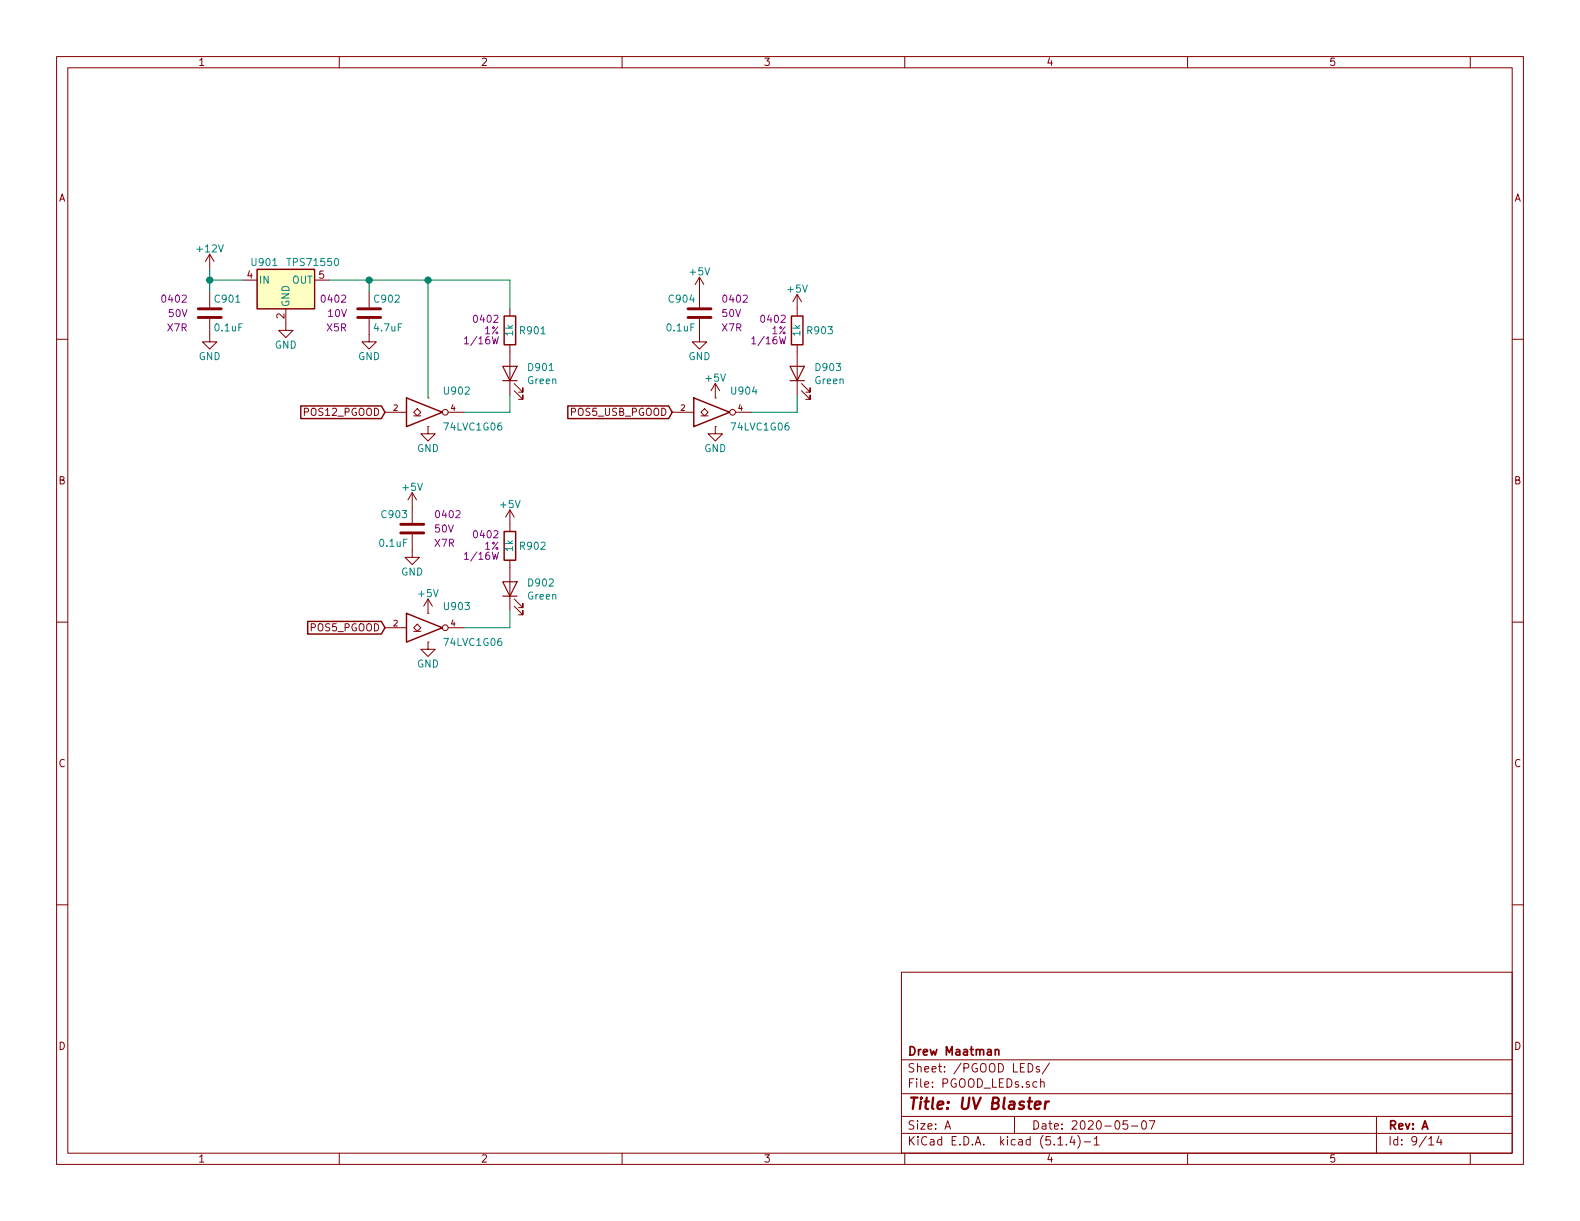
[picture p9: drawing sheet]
EESchema Schematic File Version 4
LIBS:UV_Blaster-cache
EELAYER 30 0
EELAYER END
$Descr A 11000 8500
encoding utf-8
Sheet 9 14
Title "UV Blaster"
Date "2020-05-07"
Rev "A"
Comp "Drew Maatman"
Comment1 ""
Comment2 ""
Comment3 ""
Comment4 ""
$EndDescr
$Comp
L Custom_Library:C_Custom C?
U 1 1
P 1460 2180
AR Path="/5BAAE1F3/5CB89777" Ref="C?"  Part="1" 
AR Path="/5BAAE1CB/5CB89777" Ref="C?"  Part="1" 
AR Path="/5BE48F98/5CB89777" Ref="C?"  Part="1" 
AR Path="/5CAD2D97/5CB89777" Ref="C?"  Part="1" 
AR Path="/5CB7A8BC/5CB89777" Ref="C?"  Part="1" 
AR Path="/5CB7A8C3/5CB89777" Ref="C?"  Part="1" 
AR Path="/5E93CC4E/5CB89777" Ref="C?"  Part="1" 
AR Path="/5E9E1DF7/5CB89777" Ref="C901"  Part="1" 
F 0 "C901" H 1485 2280 50  0000 L CNN
F 1 "0.1uF" H 1485 2080 50  0000 L CNN
F 2 "Capacitors_SMD:C_0402" H 1498 2030 50  0001 C CNN
F 3 "" H 1485 2280 50  0001 C CNN
F 4 "490-10701-1-ND" H 1885 2680 60  0001 C CNN "Digi-Key PN"
F 5 "0402" H 1310 2280 50  0000 R CNN "display_footprint"
F 6 "50V" H 1310 2180 50  0000 R CNN "Voltage"
F 7 "X7R" H 1310 2080 50  0000 R CNN "Dielectric"
	1    1460 2180
	1    0    0    -1  
$EndComp
$Comp
L Device:LED D?
U 1 1
P 3550 2600
AR Path="/5BB844FD/5CB89785" Ref="D?"  Part="1" 
AR Path="/5BF346B3/5CB89785" Ref="D?"  Part="1" 
AR Path="/5BAAE1F3/5CB89785" Ref="D?"  Part="1" 
AR Path="/5CAD2D97/5CB89785" Ref="D?"  Part="1" 
AR Path="/5CB7A8BC/5CB89785" Ref="D?"  Part="1" 
AR Path="/5CB7A8C3/5CB89785" Ref="D?"  Part="1" 
AR Path="/5E93CC4E/5CB89785" Ref="D?"  Part="1" 
AR Path="/5E9E1DF7/5CB89785" Ref="D901"  Part="1" 
F 0 "D901" V 3589 2483 50  0000 R CNN
F 1 "Green" V 3498 2483 50  0000 R CNN
F 2 "LEDs:LED_0402" H 3550 2600 50  0001 C CNN
F 3 "~" H 3550 2600 50  0001 C CNN
F 4 "754-1815-1-ND" H -1610 -3720 50  0001 C CNN "Digi-Key PN"
	1    3550 2600
	0    -1   -1   0   
$EndComp
Wire Wire Line
	3230 2870 3550 2870
Wire Wire Line
	3550 2870 3550 2750
$Comp
L Custom_Library:R_Custom R?
U 1 1
P 3550 2300
AR Path="/5BAAE1F3/5CB89791" Ref="R?"  Part="1" 
AR Path="/5BAAE1DC/5CB89791" Ref="R?"  Part="1" 
AR Path="/5BAAE16C/5CB89791" Ref="R?"  Part="1" 
AR Path="/5BB844FD/5CB89791" Ref="R?"  Part="1" 
AR Path="/5BF346B3/5CB89791" Ref="R?"  Part="1" 
AR Path="/5CAD2D97/5CB89791" Ref="R?"  Part="1" 
AR Path="/5CB7A8BC/5CB89791" Ref="R?"  Part="1" 
AR Path="/5CB7A8C3/5CB89791" Ref="R?"  Part="1" 
AR Path="/5E93CC4E/5CB89791" Ref="R?"  Part="1" 
AR Path="/5E9E1DF7/5CB89791" Ref="R901"  Part="1" 
F 0 "R901" H 3490 2300 50  0000 R CNN
F 1 "1k" V 3550 2300 50  0000 C CNN
F 2 "Resistors_SMD:R_0402" H 3550 2300 50  0001 C CNN
F 3 "" H 3550 2300 50  0001 C CNN
F 4 "0402" H 3620 2380 50  0000 L CNN "display_footprint"
F 5 "1%" H 3620 2300 50  0000 L CNN "Tolerance"
F 6 "1/16W" H 3620 2230 50  0000 L CNN "Wattage"
F 7 "P1.00KLCT-ND" H 3850 2700 60  0001 C CNN "Digi-Key PN"
	1    3550 2300
	-1   0    0    -1  
$EndComp
$Comp
L power:GND #PWR?
U 1 1
P 2980 2970
AR Path="/5CB7A8BC/5CB897A9" Ref="#PWR?"  Part="1" 
AR Path="/5CB7A8C3/5CB897A9" Ref="#PWR?"  Part="1" 
AR Path="/5E93CC4E/5CB897A9" Ref="#PWR?"  Part="1" 
AR Path="/5E9E1DF7/5CB897A9" Ref="#PWR0907"  Part="1" 
F 0 "#PWR0907" H 2980 2720 50  0001 C CNN
F 1 "GND" H 2980 2820 50  0000 C CNN
F 2 "" H 2980 2970 50  0001 C CNN
F 3 "" H 2980 2970 50  0001 C CNN
	1    2980 2970
	1    0    0    -1  
$EndComp
$Comp
L power:GND #PWR?
U 1 1
P 2570 2330
AR Path="/5CB7A8BC/5CB897AF" Ref="#PWR?"  Part="1" 
AR Path="/5CB7A8C3/5CB897AF" Ref="#PWR?"  Part="1" 
AR Path="/5E93CC4E/5CB897AF" Ref="#PWR?"  Part="1" 
AR Path="/5E9E1DF7/5CB897AF" Ref="#PWR0904"  Part="1" 
F 0 "#PWR0904" H 2570 2080 50  0001 C CNN
F 1 "GND" H 2570 2180 50  0000 C CNN
F 2 "" H 2570 2330 50  0001 C CNN
F 3 "" H 2570 2330 50  0001 C CNN
	1    2570 2330
	1    0    0    -1  
$EndComp
Text GLabel 2680 2870 0    50   Input ~ 0
POS12_PGOOD
$Comp
L power:GND #PWR?
U 1 1
P 1990 2250
AR Path="/5CB7A8BC/5E16D9D0" Ref="#PWR?"  Part="1" 
AR Path="/5CB7A8C3/5E16D9D0" Ref="#PWR?"  Part="1" 
AR Path="/5E93CC4E/5E16D9D0" Ref="#PWR?"  Part="1" 
AR Path="/5E9E1DF7/5E16D9D0" Ref="#PWR0903"  Part="1" 
F 0 "#PWR0903" H 1990 2000 50  0001 C CNN
F 1 "GND" H 1990 2100 50  0000 C CNN
F 2 "" H 1990 2250 50  0001 C CNN
F 3 "" H 1990 2250 50  0001 C CNN
	1    1990 2250
	1    0    0    -1  
$EndComp
$Comp
L power:GND #PWR?
U 1 1
P 1460 2330
AR Path="/5CB7A8BC/5E170744" Ref="#PWR?"  Part="1" 
AR Path="/5CB7A8C3/5E170744" Ref="#PWR?"  Part="1" 
AR Path="/5E93CC4E/5E170744" Ref="#PWR?"  Part="1" 
AR Path="/5E9E1DF7/5E170744" Ref="#PWR0902"  Part="1" 
F 0 "#PWR0902" H 1460 2080 50  0001 C CNN
F 1 "GND" H 1460 2180 50  0000 C CNN
F 2 "" H 1460 2330 50  0001 C CNN
F 3 "" H 1460 2330 50  0001 C CNN
	1    1460 2330
	1    0    0    -1  
$EndComp
Wire Wire Line
	1690 1950 1460 1950
Wire Wire Line
	1460 1950 1460 2030
$Comp
L power:+12V #PWR0901
U 1 1
P 1460 1870
F 0 "#PWR0901" H 1460 1720 50  0001 C CNN
F 1 "+12V" H 1460 2010 50  0000 C CNN
F 2 "" H 1460 1870 50  0001 C CNN
F 3 "" H 1460 1870 50  0001 C CNN
	1    1460 1870
	1    0    0    -1  
$EndComp
Wire Wire Line
	1460 1870 1460 1950
Connection ~ 1460 1950
$Comp
L Custom_Library:C_Custom C?
U 1 1
P 2870 3680
AR Path="/5BAAE1F3/5E1829A4" Ref="C?"  Part="1" 
AR Path="/5BAAE1CB/5E1829A4" Ref="C?"  Part="1" 
AR Path="/5BE48F98/5E1829A4" Ref="C?"  Part="1" 
AR Path="/5CAD2D97/5E1829A4" Ref="C?"  Part="1" 
AR Path="/5CB7A8BC/5E1829A4" Ref="C?"  Part="1" 
AR Path="/5CB7A8C3/5E1829A4" Ref="C?"  Part="1" 
AR Path="/5E93CC4E/5E1829A4" Ref="C?"  Part="1" 
AR Path="/5E9E1DF7/5E1829A4" Ref="C903"  Part="1" 
F 0 "C903" H 2895 3780 50  0000 L CNN
F 1 "0.1uF" H 2895 3580 50  0000 L CNN
F 2 "Capacitors_SMD:C_0402" H 2908 3530 50  0001 C CNN
F 3 "" H 2895 3780 50  0001 C CNN
F 4 "490-10701-1-ND" H 3295 4180 60  0001 C CNN "Digi-Key PN"
F 5 "0402" H 2720 3780 50  0000 R CNN "display_footprint"
F 6 "50V" H 2720 3680 50  0000 R CNN "Voltage"
F 7 "X7R" H 2720 3580 50  0000 R CNN "Dielectric"
	1    2870 3680
	-1   0    0    -1  
$EndComp
$Comp
L Device:LED D?
U 1 1
P 3550 4100
AR Path="/5BB844FD/5E1829AF" Ref="D?"  Part="1" 
AR Path="/5BF346B3/5E1829AF" Ref="D?"  Part="1" 
AR Path="/5BAAE1F3/5E1829AF" Ref="D?"  Part="1" 
AR Path="/5CAD2D97/5E1829AF" Ref="D?"  Part="1" 
AR Path="/5CB7A8BC/5E1829AF" Ref="D?"  Part="1" 
AR Path="/5CB7A8C3/5E1829AF" Ref="D?"  Part="1" 
AR Path="/5E93CC4E/5E1829AF" Ref="D?"  Part="1" 
AR Path="/5E9E1DF7/5E1829AF" Ref="D902"  Part="1" 
F 0 "D902" V 3589 3983 50  0000 R CNN
F 1 "Green" V 3498 3983 50  0000 R CNN
F 2 "LEDs:LED_0402" H 3550 4100 50  0001 C CNN
F 3 "~" H 3550 4100 50  0001 C CNN
F 4 "754-1815-1-ND" H -1610 -2220 50  0001 C CNN "Digi-Key PN"
	1    3550 4100
	0    -1   -1   0   
$EndComp
Wire Wire Line
	3230 4370 3550 4370
Wire Wire Line
	3550 4370 3550 4250
$Comp
L Custom_Library:R_Custom R?
U 1 1
P 3550 3800
AR Path="/5BAAE1F3/5E1829BF" Ref="R?"  Part="1" 
AR Path="/5BAAE1DC/5E1829BF" Ref="R?"  Part="1" 
AR Path="/5BAAE16C/5E1829BF" Ref="R?"  Part="1" 
AR Path="/5BB844FD/5E1829BF" Ref="R?"  Part="1" 
AR Path="/5BF346B3/5E1829BF" Ref="R?"  Part="1" 
AR Path="/5CAD2D97/5E1829BF" Ref="R?"  Part="1" 
AR Path="/5CB7A8BC/5E1829BF" Ref="R?"  Part="1" 
AR Path="/5CB7A8C3/5E1829BF" Ref="R?"  Part="1" 
AR Path="/5E93CC4E/5E1829BF" Ref="R?"  Part="1" 
AR Path="/5E9E1DF7/5E1829BF" Ref="R902"  Part="1" 
F 0 "R902" H 3490 3800 50  0000 R CNN
F 1 "1k" V 3550 3800 50  0000 C CNN
F 2 "Resistors_SMD:R_0402" H 3550 3800 50  0001 C CNN
F 3 "" H 3550 3800 50  0001 C CNN
F 4 "0402" H 3620 3880 50  0000 L CNN "display_footprint"
F 5 "1%" H 3620 3800 50  0000 L CNN "Tolerance"
F 6 "1/16W" H 3620 3730 50  0000 L CNN "Wattage"
F 7 "P1.00KLCT-ND" H 3850 4200 60  0001 C CNN "Digi-Key PN"
	1    3550 3800
	-1   0    0    -1  
$EndComp
$Comp
L power:GND #PWR?
U 1 1
P 2980 4470
AR Path="/5CB7A8BC/5E1829E7" Ref="#PWR?"  Part="1" 
AR Path="/5CB7A8C3/5E1829E7" Ref="#PWR?"  Part="1" 
AR Path="/5E93CC4E/5E1829E7" Ref="#PWR?"  Part="1" 
AR Path="/5E9E1DF7/5E1829E7" Ref="#PWR0909"  Part="1" 
F 0 "#PWR0909" H 2980 4220 50  0001 C CNN
F 1 "GND" H 2980 4320 50  0000 C CNN
F 2 "" H 2980 4470 50  0001 C CNN
F 3 "" H 2980 4470 50  0001 C CNN
	1    2980 4470
	1    0    0    -1  
$EndComp
$Comp
L power:GND #PWR?
U 1 1
P 2870 3830
AR Path="/5CB7A8BC/5E1829F1" Ref="#PWR?"  Part="1" 
AR Path="/5CB7A8C3/5E1829F1" Ref="#PWR?"  Part="1" 
AR Path="/5E93CC4E/5E1829F1" Ref="#PWR?"  Part="1" 
AR Path="/5E9E1DF7/5E1829F1" Ref="#PWR0906"  Part="1" 
F 0 "#PWR0906" H 2870 3580 50  0001 C CNN
F 1 "GND" H 2870 3680 50  0000 C CNN
F 2 "" H 2870 3830 50  0001 C CNN
F 3 "" H 2870 3830 50  0001 C CNN
	1    2870 3830
	1    0    0    -1  
$EndComp
Text GLabel 2680 4370 0    50   Input ~ 0
POS5_PGOOD
$Comp
L Custom_Library:C_Custom C?
U 1 1
P 4870 2180
AR Path="/5BAAE1F3/5E1D006C" Ref="C?"  Part="1" 
AR Path="/5BAAE1CB/5E1D006C" Ref="C?"  Part="1" 
AR Path="/5BE48F98/5E1D006C" Ref="C?"  Part="1" 
AR Path="/5CAD2D97/5E1D006C" Ref="C?"  Part="1" 
AR Path="/5CB7A8BC/5E1D006C" Ref="C?"  Part="1" 
AR Path="/5CB7A8C3/5E1D006C" Ref="C?"  Part="1" 
AR Path="/5E93CC4E/5E1D006C" Ref="C?"  Part="1" 
AR Path="/5E9E1DF7/5E1D006C" Ref="C904"  Part="1" 
F 0 "C904" H 4895 2280 50  0000 L CNN
F 1 "0.1uF" H 4895 2080 50  0000 L CNN
F 2 "Capacitors_SMD:C_0402" H 4908 2030 50  0001 C CNN
F 3 "" H 4895 2280 50  0001 C CNN
F 4 "490-10701-1-ND" H 5295 2680 60  0001 C CNN "Digi-Key PN"
F 5 "0402" H 4720 2280 50  0000 R CNN "display_footprint"
F 6 "50V" H 4720 2180 50  0000 R CNN "Voltage"
F 7 "X7R" H 4720 2080 50  0000 R CNN "Dielectric"
	1    4870 2180
	-1   0    0    -1  
$EndComp
$Comp
L Device:LED D?
U 1 1
P 5550 2600
AR Path="/5BB844FD/5E1D0077" Ref="D?"  Part="1" 
AR Path="/5BF346B3/5E1D0077" Ref="D?"  Part="1" 
AR Path="/5BAAE1F3/5E1D0077" Ref="D?"  Part="1" 
AR Path="/5CAD2D97/5E1D0077" Ref="D?"  Part="1" 
AR Path="/5CB7A8BC/5E1D0077" Ref="D?"  Part="1" 
AR Path="/5CB7A8C3/5E1D0077" Ref="D?"  Part="1" 
AR Path="/5E93CC4E/5E1D0077" Ref="D?"  Part="1" 
AR Path="/5E9E1DF7/5E1D0077" Ref="D903"  Part="1" 
F 0 "D903" V 5589 2483 50  0000 R CNN
F 1 "Green" V 5498 2483 50  0000 R CNN
F 2 "LEDs:LED_0402" H 5550 2600 50  0001 C CNN
F 3 "~" H 5550 2600 50  0001 C CNN
F 4 "754-1815-1-ND" H 390 -3720 50  0001 C CNN "Digi-Key PN"
	1    5550 2600
	0    -1   -1   0   
$EndComp
Wire Wire Line
	5230 2870 5550 2870
Wire Wire Line
	5550 2870 5550 2750
$Comp
L Custom_Library:R_Custom R?
U 1 1
P 5550 2300
AR Path="/5BAAE1F3/5E1D0087" Ref="R?"  Part="1" 
AR Path="/5BAAE1DC/5E1D0087" Ref="R?"  Part="1" 
AR Path="/5BAAE16C/5E1D0087" Ref="R?"  Part="1" 
AR Path="/5BB844FD/5E1D0087" Ref="R?"  Part="1" 
AR Path="/5BF346B3/5E1D0087" Ref="R?"  Part="1" 
AR Path="/5CAD2D97/5E1D0087" Ref="R?"  Part="1" 
AR Path="/5CB7A8BC/5E1D0087" Ref="R?"  Part="1" 
AR Path="/5CB7A8C3/5E1D0087" Ref="R?"  Part="1" 
AR Path="/5E93CC4E/5E1D0087" Ref="R?"  Part="1" 
AR Path="/5E9E1DF7/5E1D0087" Ref="R903"  Part="1" 
F 0 "R903" H 5490 2300 50  0000 R CNN
F 1 "1k" V 5550 2300 50  0000 C CNN
F 2 "Resistors_SMD:R_0402" H 5550 2300 50  0001 C CNN
F 3 "" H 5550 2300 50  0001 C CNN
F 4 "0402" H 5620 2380 50  0000 L CNN "display_footprint"
F 5 "1%" H 5620 2300 50  0000 L CNN "Tolerance"
F 6 "1/16W" H 5620 2230 50  0000 L CNN "Wattage"
F 7 "P1.00KLCT-ND" H 5850 2700 60  0001 C CNN "Digi-Key PN"
	1    5550 2300
	-1   0    0    -1  
$EndComp
Text GLabel 4680 2870 0    50   Input ~ 0
POS5_USB_PGOOD
Wire Wire Line
	2290 1950 2570 1950
Wire Wire Line
	3550 1950 3550 2150
Wire Wire Line
	2980 2770 2980 1950
Connection ~ 2980 1950
Wire Wire Line
	2980 1950 3550 1950
Wire Wire Line
	2570 2030 2570 1950
Connection ~ 2570 1950
Wire Wire Line
	2570 1950 2980 1950
$Comp
L power:GND #PWR?
U 1 1
P 4980 2970
AR Path="/5CB7A8BC/5E9CB67B" Ref="#PWR?"  Part="1" 
AR Path="/5CB7A8C3/5E9CB67B" Ref="#PWR?"  Part="1" 
AR Path="/5E93CC4E/5E9CB67B" Ref="#PWR?"  Part="1" 
AR Path="/5E9E1DF7/5E9CB67B" Ref="#PWR0914"  Part="1" 
F 0 "#PWR0914" H 4980 2720 50  0001 C CNN
F 1 "GND" H 4980 2820 50  0000 C CNN
F 2 "" H 4980 2970 50  0001 C CNN
F 3 "" H 4980 2970 50  0001 C CNN
	1    4980 2970
	1    0    0    -1  
$EndComp
$Comp
L power:GND #PWR?
U 1 1
P 4870 2330
AR Path="/5CB7A8BC/5E9CCE69" Ref="#PWR?"  Part="1" 
AR Path="/5CB7A8C3/5E9CCE69" Ref="#PWR?"  Part="1" 
AR Path="/5E93CC4E/5E9CCE69" Ref="#PWR?"  Part="1" 
AR Path="/5E9E1DF7/5E9CCE69" Ref="#PWR0912"  Part="1" 
F 0 "#PWR0912" H 4870 2080 50  0001 C CNN
F 1 "GND" H 4870 2180 50  0000 C CNN
F 2 "" H 4870 2330 50  0001 C CNN
F 3 "" H 4870 2330 50  0001 C CNN
	1    4870 2330
	1    0    0    -1  
$EndComp
$Comp
L Custom_Library:74LVC1G06_Power U902
U 1 1
P 2980 2870
F 0 "U902" H 3080 3020 50  0000 L CNN
F 1 "74LVC1G06" H 3080 2770 50  0000 L CNN
F 2 "TO_SOT_Packages_SMD:SOT-353_SC-70-5" H 2980 2920 50  0001 C CNN
F 3 "http://www.ti.com/lit/ds/symlink/sn74lvc1g06.pdf" H 2980 2870 50  0001 C CNN
F 4 "296-8484-1-ND" H 2980 2870 50  0001 C CNN "Digi-Key PN"
	1    2980 2870
	1    0    0    -1  
$EndComp
$Comp
L Custom_Library:74LVC1G06_Power U904
U 1 1
P 4980 2870
F 0 "U904" H 5080 3020 50  0000 L CNN
F 1 "74LVC1G06" H 5080 2770 50  0000 L CNN
F 2 "TO_SOT_Packages_SMD:SOT-353_SC-70-5" H 4980 2920 50  0001 C CNN
F 3 "http://www.ti.com/lit/ds/symlink/sn74lvc1g06.pdf" H 4980 2870 50  0001 C CNN
F 4 "296-8484-1-ND" H 4980 2870 50  0001 C CNN "Digi-Key PN"
	1    4980 2870
	1    0    0    -1  
$EndComp
$Comp
L Custom_Library:74LVC1G06_Power U903
U 1 1
P 2980 4370
F 0 "U903" H 3080 4520 50  0000 L CNN
F 1 "74LVC1G06" H 3080 4270 50  0000 L CNN
F 2 "TO_SOT_Packages_SMD:SOT-353_SC-70-5" H 2980 4420 50  0001 C CNN
F 3 "http://www.ti.com/lit/ds/symlink/sn74lvc1g06.pdf" H 2980 4370 50  0001 C CNN
F 4 "296-8484-1-ND" H 2980 4370 50  0001 C CNN "Digi-Key PN"
	1    2980 4370
	1    0    0    -1  
$EndComp
$Comp
L Custom_Library:C_Custom C902
U 1 1
P 2570 2180
F 0 "C902" H 2595 2280 50  0000 L CNN
F 1 "4.7uF" H 2595 2080 50  0000 L CNN
F 2 "Capacitors_SMD:C_0402" H 2608 2030 50  0001 C CNN
F 3 "" H 2595 2280 50  0001 C CNN
F 4 "0402" H 2420 2280 50  0000 R CNN "display_footprint"
F 5 "10V" H 2420 2180 50  0000 R CNN "Voltage"
F 6 "X5R" H 2420 2080 50  0000 R CNN "Dielectric"
F 7 "490-14306-1-ND" H 2995 2680 60  0001 C CNN "Digi-Key PN"
	1    2570 2180
	1    0    0    -1  
$EndComp
$Comp
L Regulator_Linear:TPS71550__SC70 U901
U 1 1
P 1990 1950
F 0 "U901" H 1840 2075 50  0000 C CNN
F 1 "TPS71550" H 1990 2075 50  0000 L CNN
F 2 "Package_TO_SOT_SMD:SOT-353_SC-70-5" H 1990 2175 50  0001 C CNN
F 3 "http://www.ti.com/lit/ds/symlink/tps715.pdf" H 1690 2750 50  0001 C CNN
F 4 "296-15046-1-ND" H 1990 1950 50  0001 C CNN "Digi-Key PN"
	1    1990 1950
	1    0    0    -1  
$EndComp
$Comp
L power:+5V #PWR0915
U 1 1
P 5550 2150
F 0 "#PWR0915" H 5550 2000 50  0001 C CNN
F 1 "+5V" H 5550 2290 50  0000 C CNN
F 2 "" H 5550 2150 50  0001 C CNN
F 3 "" H 5550 2150 50  0001 C CNN
	1    5550 2150
	1    0    0    -1  
$EndComp
$Comp
L power:+5V #PWR0911
U 1 1
P 4870 2030
F 0 "#PWR0911" H 4870 1880 50  0001 C CNN
F 1 "+5V" H 4870 2170 50  0000 C CNN
F 2 "" H 4870 2030 50  0001 C CNN
F 3 "" H 4870 2030 50  0001 C CNN
	1    4870 2030
	1    0    0    -1  
$EndComp
$Comp
L power:+5V #PWR0913
U 1 1
P 4980 2770
F 0 "#PWR0913" H 4980 2620 50  0001 C CNN
F 1 "+5V" H 4980 2910 50  0000 C CNN
F 2 "" H 4980 2770 50  0001 C CNN
F 3 "" H 4980 2770 50  0001 C CNN
	1    4980 2770
	1    0    0    -1  
$EndComp
$Comp
L power:+5V #PWR0908
U 1 1
P 2980 4270
F 0 "#PWR0908" H 2980 4120 50  0001 C CNN
F 1 "+5V" H 2980 4410 50  0000 C CNN
F 2 "" H 2980 4270 50  0001 C CNN
F 3 "" H 2980 4270 50  0001 C CNN
	1    2980 4270
	1    0    0    -1  
$EndComp
$Comp
L power:+5V #PWR0910
U 1 1
P 3550 3650
F 0 "#PWR0910" H 3550 3500 50  0001 C CNN
F 1 "+5V" H 3550 3790 50  0000 C CNN
F 2 "" H 3550 3650 50  0001 C CNN
F 3 "" H 3550 3650 50  0001 C CNN
	1    3550 3650
	1    0    0    -1  
$EndComp
$Comp
L power:+5V #PWR0905
U 1 1
P 2870 3530
F 0 "#PWR0905" H 2870 3380 50  0001 C CNN
F 1 "+5V" H 2870 3670 50  0000 C CNN
F 2 "" H 2870 3530 50  0001 C CNN
F 3 "" H 2870 3530 50  0001 C CNN
	1    2870 3530
	1    0    0    -1  
$EndComp
$EndSCHEMATC
